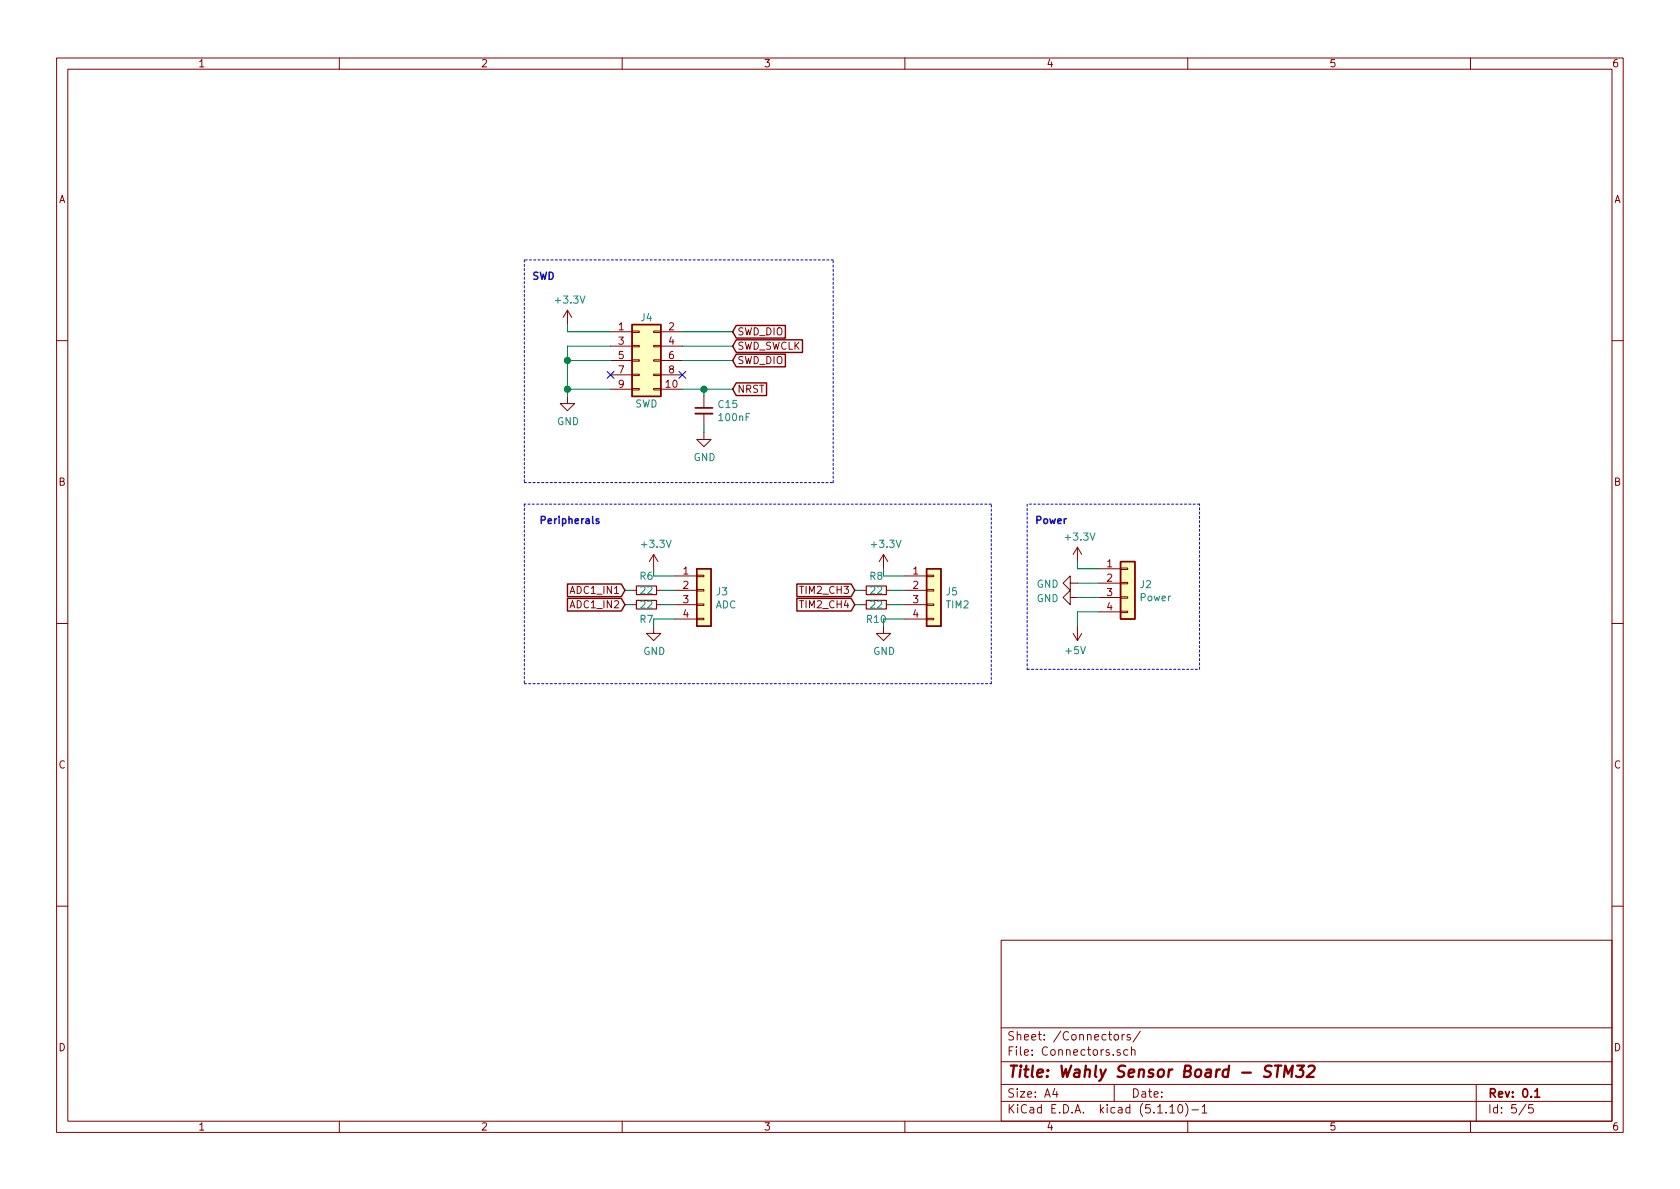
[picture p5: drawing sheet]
EESchema Schematic File Version 4
EELAYER 30 0
EELAYER END
$Descr A4 11693 8268
encoding utf-8
Sheet 5 5
Title "Wahly Sensor Board - STM32"
Date ""
Rev "0.1"
Comp ""
Comment1 ""
Comment2 ""
Comment3 ""
Comment4 ""
$EndDescr
$Comp
L power:+3.3V #PWR0136
U 1 1
P 3950 2250
F 0 "#PWR0136" H 3950 2100 50  0001 C CNN
F 1 "+3.3V" H 3965 2423 50  0000 C CNN
F 2 "" H 3950 2250 50  0001 C CNN
F 3 "" H 3950 2250 50  0001 C CNN
	1    3950 2250
	1    0    0    -1  
$EndComp
Wire Wire Line
	3950 2250 3950 2300
$Comp
L Connector_Generic:Conn_02x05_Odd_Even J4
U 1 1
P 4450 2500
F 0 "J4" H 4500 2800 50  0000 C CNN
F 1 "SWD" H 4500 2200 50  0000 C CNN
F 2 "Connector_PinHeader_1.27mm:PinHeader_2x05_P1.27mm_Vertical_SMD" H 4450 2500 50  0001 C CNN
F 3 "~" H 4450 2500 50  0001 C CNN
	1    4450 2500
	1    0    0    -1  
$EndComp
Text GLabel 5100 2300 2    50   Input ~ 0
SWD_DIO
Text GLabel 5100 2400 2    50   Input ~ 0
SWD_SWCLK
Wire Wire Line
	3950 2300 4250 2300
Wire Wire Line
	5100 2400 4750 2400
Wire Wire Line
	4750 2300 5100 2300
Wire Wire Line
	4250 2400 3950 2400
Wire Wire Line
	3950 2400 3950 2500
Wire Wire Line
	3950 2700 4250 2700
Wire Wire Line
	4250 2500 3950 2500
Connection ~ 3950 2500
Wire Wire Line
	3950 2500 3950 2700
$Comp
L power:GND #PWR0137
U 1 1
P 3950 2750
F 0 "#PWR0137" H 3950 2500 50  0001 C CNN
F 1 "GND" H 3955 2577 50  0000 C CNN
F 2 "" H 3950 2750 50  0001 C CNN
F 3 "" H 3950 2750 50  0001 C CNN
	1    3950 2750
	1    0    0    -1  
$EndComp
Wire Wire Line
	3950 2750 3950 2700
Connection ~ 3950 2700
NoConn ~ 4250 2600
Text GLabel 5100 2500 2    50   Input ~ 0
SWD_DIO
Wire Wire Line
	5100 2500 4750 2500
NoConn ~ 4750 2600
Text GLabel 5100 2700 2    50   Input ~ 0
NRST
Wire Wire Line
	4750 2700 4900 2700
$Comp
L Device:C_Small C15
U 1 1
P 4900 2850
F 0 "C15" H 4992 2896 50  0000 L CNN
F 1 "100nF" H 4992 2805 50  0000 L CNN
F 2 "Capacitor_SMD:C_0402_1005Metric" H 4900 2850 50  0001 C CNN
F 3 "~" H 4900 2850 50  0001 C CNN
	1    4900 2850
	1    0    0    -1  
$EndComp
$Comp
L power:GND #PWR0138
U 1 1
P 4900 3000
F 0 "#PWR0138" H 4900 2750 50  0001 C CNN
F 1 "GND" H 4905 2827 50  0000 C CNN
F 2 "" H 4900 3000 50  0001 C CNN
F 3 "" H 4900 3000 50  0001 C CNN
	1    4900 3000
	1    0    0    -1  
$EndComp
Wire Wire Line
	4900 3000 4900 2950
Wire Wire Line
	4900 2750 4900 2700
Connection ~ 4900 2700
Wire Wire Line
	4900 2700 5100 2700
$Comp
L Connector_Generic:Conn_01x04 J2
U 1 1
P 7850 4050
F 0 "J2" H 7930 4042 50  0000 L CNN
F 1 "Power" H 7930 3951 50  0000 L CNN
F 2 "Connector_PinHeader_2.54mm:PinHeader_1x04_P2.54mm_Vertical" H 7850 4050 50  0001 C CNN
F 3 "~" H 7850 4050 50  0001 C CNN
	1    7850 4050
	1    0    0    -1  
$EndComp
$Comp
L power:+3.3V #PWR0139
U 1 1
P 7500 3900
F 0 "#PWR0139" H 7500 3750 50  0001 C CNN
F 1 "+3.3V" H 7515 4073 50  0000 C CNN
F 2 "" H 7500 3900 50  0001 C CNN
F 3 "" H 7500 3900 50  0001 C CNN
	1    7500 3900
	1    0    0    -1  
$EndComp
Wire Wire Line
	7650 3950 7500 3950
Wire Wire Line
	7500 3950 7500 3900
$Comp
L power:+5V #PWR0140
U 1 1
P 7500 4350
F 0 "#PWR0140" H 7500 4200 50  0001 C CNN
F 1 "+5V" H 7515 4523 50  0000 C CNN
F 2 "" H 7500 4350 50  0001 C CNN
F 3 "" H 7500 4350 50  0001 C CNN
	1    7500 4350
	-1   0    0    1   
$EndComp
Wire Wire Line
	7650 4250 7500 4250
Wire Wire Line
	7500 4250 7500 4350
$Comp
L power:GND #PWR0141
U 1 1
P 7500 4050
F 0 "#PWR0141" H 7500 3800 50  0001 C CNN
F 1 "GND" V 7505 3922 50  0000 R CNN
F 2 "" H 7500 4050 50  0001 C CNN
F 3 "" H 7500 4050 50  0001 C CNN
	1    7500 4050
	0    1    1    0   
$EndComp
$Comp
L power:GND #PWR0142
U 1 1
P 7500 4150
F 0 "#PWR0142" H 7500 3900 50  0001 C CNN
F 1 "GND" V 7505 4022 50  0000 R CNN
F 2 "" H 7500 4150 50  0001 C CNN
F 3 "" H 7500 4150 50  0001 C CNN
	1    7500 4150
	0    1    1    0   
$EndComp
Wire Wire Line
	7650 4050 7500 4050
Wire Wire Line
	7500 4150 7650 4150
$Comp
L Connector_Generic:Conn_01x04 J3
U 1 1
P 4900 4100
F 0 "J3" H 4980 4092 50  0000 L CNN
F 1 "ADC" H 4980 4001 50  0000 L CNN
F 2 "Connector_PinHeader_2.54mm:PinHeader_1x04_P2.54mm_Vertical" H 4900 4100 50  0001 C CNN
F 3 "~" H 4900 4100 50  0001 C CNN
	1    4900 4100
	1    0    0    -1  
$EndComp
Text GLabel 4350 4100 0    50   Input ~ 0
ADC1_IN1
Text GLabel 4350 4200 0    50   Input ~ 0
ADC1_IN2
$Comp
L power:+3.3V #PWR0143
U 1 1
P 4550 3950
F 0 "#PWR0143" H 4550 3800 50  0001 C CNN
F 1 "+3.3V" H 4565 4123 50  0000 C CNN
F 2 "" H 4550 3950 50  0001 C CNN
F 3 "" H 4550 3950 50  0001 C CNN
	1    4550 3950
	1    0    0    -1  
$EndComp
$Comp
L power:GND #PWR0144
U 1 1
P 4550 4350
F 0 "#PWR0144" H 4550 4100 50  0001 C CNN
F 1 "GND" H 4555 4177 50  0000 C CNN
F 2 "" H 4550 4350 50  0001 C CNN
F 3 "" H 4550 4350 50  0001 C CNN
	1    4550 4350
	1    0    0    -1  
$EndComp
Wire Wire Line
	4700 4300 4550 4300
Wire Wire Line
	4550 4300 4550 4350
Wire Wire Line
	4550 3950 4550 4000
Wire Wire Line
	4550 4000 4700 4000
$Comp
L Device:R_Small R6
U 1 1
P 4500 4100
F 0 "R6" V 4400 4100 50  0000 C CNN
F 1 "22" V 4500 4100 50  0000 C CNN
F 2 "Resistor_SMD:R_0603_1608Metric" H 4500 4100 50  0001 C CNN
F 3 "~" H 4500 4100 50  0001 C CNN
	1    4500 4100
	0    1    1    0   
$EndComp
$Comp
L Device:R_Small R7
U 1 1
P 4500 4200
F 0 "R7" V 4600 4200 50  0000 C CNN
F 1 "22" V 4500 4200 50  0000 C CNN
F 2 "Resistor_SMD:R_0603_1608Metric" H 4500 4200 50  0001 C CNN
F 3 "~" H 4500 4200 50  0001 C CNN
	1    4500 4200
	0    1    1    0   
$EndComp
Wire Wire Line
	4600 4100 4700 4100
Wire Wire Line
	4700 4200 4600 4200
Wire Wire Line
	4400 4200 4350 4200
Wire Wire Line
	4350 4100 4400 4100
$Comp
L Connector_Generic:Conn_01x04 J5
U 1 1
P 6500 4100
F 0 "J5" H 6580 4092 50  0000 L CNN
F 1 "TIM2" H 6580 4001 50  0000 L CNN
F 2 "Connector_PinHeader_2.54mm:PinHeader_1x04_P2.54mm_Vertical" H 6500 4100 50  0001 C CNN
F 3 "~" H 6500 4100 50  0001 C CNN
	1    6500 4100
	1    0    0    -1  
$EndComp
Text GLabel 5950 4100 0    50   Input ~ 0
TIM2_CH3
Text GLabel 5950 4200 0    50   Input ~ 0
TIM2_CH4
$Comp
L power:+3.3V #PWR0145
U 1 1
P 6150 3950
F 0 "#PWR0145" H 6150 3800 50  0001 C CNN
F 1 "+3.3V" H 6165 4123 50  0000 C CNN
F 2 "" H 6150 3950 50  0001 C CNN
F 3 "" H 6150 3950 50  0001 C CNN
	1    6150 3950
	1    0    0    -1  
$EndComp
$Comp
L power:GND #PWR0146
U 1 1
P 6150 4350
F 0 "#PWR0146" H 6150 4100 50  0001 C CNN
F 1 "GND" H 6155 4177 50  0000 C CNN
F 2 "" H 6150 4350 50  0001 C CNN
F 3 "" H 6150 4350 50  0001 C CNN
	1    6150 4350
	1    0    0    -1  
$EndComp
Wire Wire Line
	6300 4300 6150 4300
Wire Wire Line
	6150 4300 6150 4350
Wire Wire Line
	6150 3950 6150 4000
Wire Wire Line
	6150 4000 6300 4000
$Comp
L Device:R_Small R8
U 1 1
P 6100 4100
F 0 "R8" V 6000 4100 50  0000 C CNN
F 1 "22" V 6100 4100 50  0000 C CNN
F 2 "Resistor_SMD:R_0603_1608Metric" H 6100 4100 50  0001 C CNN
F 3 "~" H 6100 4100 50  0001 C CNN
	1    6100 4100
	0    1    1    0   
$EndComp
$Comp
L Device:R_Small R10
U 1 1
P 6100 4200
F 0 "R10" V 6200 4200 50  0000 C CNN
F 1 "22" V 6100 4200 50  0000 C CNN
F 2 "Resistor_SMD:R_0603_1608Metric" H 6100 4200 50  0001 C CNN
F 3 "~" H 6100 4200 50  0001 C CNN
	1    6100 4200
	0    1    1    0   
$EndComp
Wire Wire Line
	6200 4100 6300 4100
Wire Wire Line
	6300 4200 6200 4200
Wire Wire Line
	6000 4200 5950 4200
Wire Wire Line
	5950 4100 6000 4100
Wire Notes Line
	3650 3500 3650 4750
Wire Notes Line
	3650 4750 6900 4750
Wire Notes Line
	6900 4750 6900 3500
Wire Notes Line
	6900 3500 3650 3500
Wire Notes Line
	3650 3350 5800 3350
Wire Notes Line
	5800 3350 5800 1800
Wire Notes Line
	5800 1800 3650 1800
Wire Notes Line
	3650 1800 3650 3350
Wire Notes Line
	7150 3500 7150 4650
Wire Notes Line
	7150 4650 8350 4650
Wire Notes Line
	8350 4650 8350 3500
Wire Notes Line
	8350 3500 7150 3500
Text Notes 3750 3650 0    50   ~ 10
Peripherals
Text Notes 7200 3650 0    50   ~ 10
Power
Text Notes 3700 1950 0    50   ~ 10
SWD
$EndSCHEMATC
